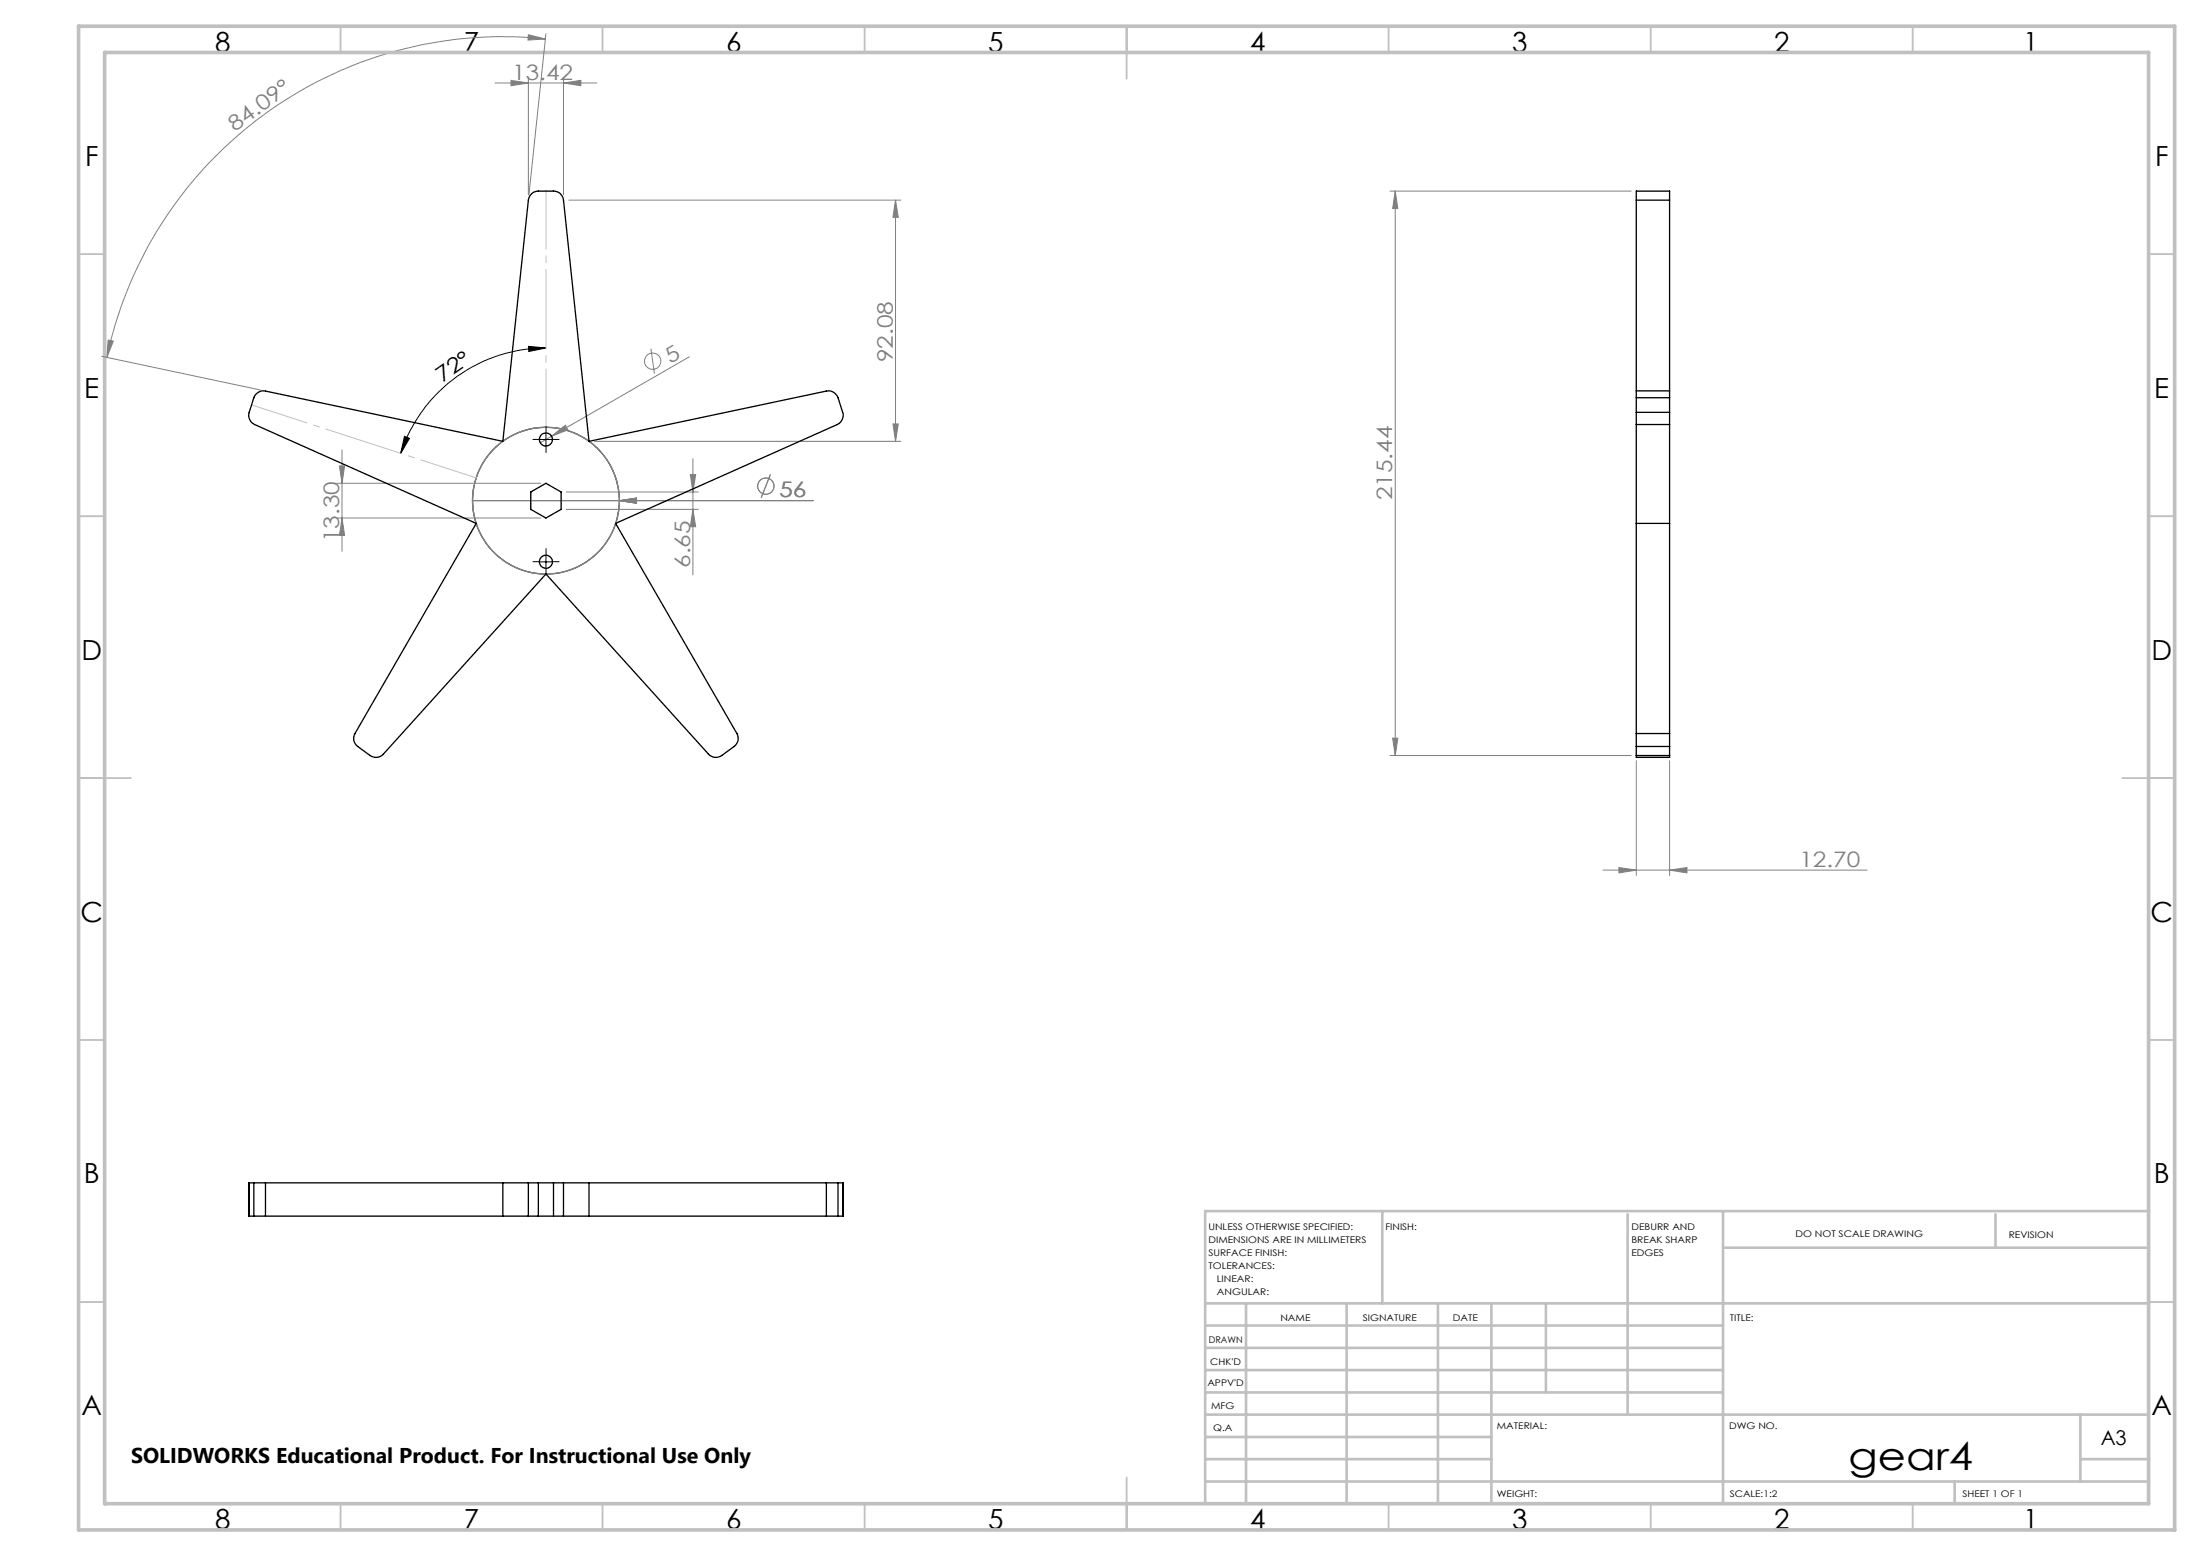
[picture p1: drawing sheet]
<svg xmlns="http://www.w3.org/2000/svg" width="420mm" height="297mm" viewBox="0 0 420 297" stroke-linecap="round" stroke-linejoin="round" font-family="sans-serif">
<g fill="none" stroke="#808080" stroke-width=".19">
<path d="M94.5 15.8h19.4M97.5 15.3l3.3 .5-3.3 .6zM100.8 14.8v22.4M100.8 6.6l3.3 .8-3.3 .3zM104.1 7.4a77.2 77.2 0 0 0-83.7 60.8M104.2 6.4l-3.3 30.8M107.5 15.8l3.3-.5v1.1zM107.5 14.8v22.4M108.5 38.2h63.4M170.9 38.2l.5 3.3h-1zM170.9 38.2v46M265.3 36.5h46"/>
<path d="M266.2 36.5l.5 3.3h-1zM266.2 36.5v107.7M19.4 68l30.3 6.4M20.6 64.9l1 .2-1.2 3.1zM124.2 66.6l.7 4.7M131.5 68.1l-26.2 15.2M64.3 92.2h38.9M64.3 98.9h38.9M64.8 88.9h1l-.5 3.3zM65.3 98.9l.5 3.3h-1zM65.3 85.9v19.3M90.2 95.6h65"/>
<path d="M105.3 83.3l2.6-2.1 .5 .9zM105.3 83.3l-2.2 1.2M108.1 97.2h25.1M108.1 93.9h25.1M113.4 84.2h58.5M118.2 95.6l3.3-.5v1zM131.7 90.6h1.1l-.6 3.3zM132.2 97.2l.6 3.3h-1.1zM132.2 87.6v22.1M147 90.6l-1.8 4.4M147 90.6l-1.7 4.4M170.4 80.9h1l-.5 3.3z"/>
<path d="M265.3 144.2h46M265.7 140.9h1l-.5 3.3zM312.2 145.2v21.9M318.6 145.2v21.9M305.9 166.1h50.4M308.9 165.6l3.3 .5-3.3 .5zM318.6 166.1l3.3-.5v1z"/>
<circle cx="124.6" cy="68.9" r="1.56"/>
<circle cx="146.1" cy="92.8" r="1.56"/>
</g>
<path d="M100.9 66.1l3.3 .3-3.3 .7zM104.2 66.4a29.1 29.1 0 0 0-27.8 20.2M77.2 83.3l.9 .4-1.7 2.9zM102.9 83.9h2.5M104.2 82.7v2.5M102.9 107.2h2.5M104.2 106v2.5" fill="none" stroke="#000" stroke-width=".19"/>
<circle cx="104.2" cy="95.6" r="14" fill="none" stroke="#808080" stroke-width=".25"/>
<path d="M104.2 36.5v45M48 77.3l42.9 13.9" fill="none" stroke="#c0c0c0" stroke-width=".19" stroke-dasharray="15.2 1.3 1.3 1.3" stroke-dashoffset="4.1"/>
<g fill="none" stroke="#c0c0c0" stroke-width=".35">
<path d="M65 5v5M115 5v5M165 5v5M215 5v10M265 5v5M315 5v5M365 5v5M15 48.5h5M410 48.5h5M15 98.5h5M410 98.5h5M15 148.5h10"/>
<path d="M405 148.5h10M15 198.5h5M410 198.5h5M15 248.5h5M410 248.5h5M65 287v5M115 287v5M165 287v5M215 282v10M265 287v5M315 287v5M365 287v5"/>
</g>
<g fill="none" stroke="#c0c0c0" stroke-width=".5">
<path d="M263.8 231.2v17.6M310.6 231.8v38.2M328.8 231.2v55.8M328.8 238.2h81.2M380.8 231.8v6.4M410 231.2h-180v55.8M230 248.8h180M230 257.3h98.8M230 253h98.8M237.8 248.8v38.2M257 248.8v38.2M274.4 248.8v38.2"/>
<path d="M284.6 248.8v38.2M295 248.8v17M230 265.8h98.8M230 261.5h98.8M230 278.5h54.6M230 274.3h54.6M230 270h180M397 278.5h13M397 270v12.8M230 282.8h180M373 282.8v4.2"/>
</g>
<path d="M15 5h400v287h-400zM20 10h390v277h-390z" fill="none" stroke="#c0c0c0" stroke-width=".7"/>
<path d="M102.9 83.9h-1.2M104.2 82.6v-1.2M104.2 85.1v1.3M105.4 83.9h1.3M102.9 107.2h-1.2M104.2 106v-1.3M104.2 108.5v1.2M105.4 107.2h1.3" fill="none" stroke="#000" stroke-width=".19" stroke-dasharray="15.2 1.3 1.3 1.3"/>
<path d="M100.9 66.1l3.3 .3-3.3 .7zM77.2 83.3l.9 .4-1.7 2.9z" fill="#000"/>
<g fill="#808080">
<path d="M105.3 83.3l2.6-2.1 .5 .9z"/>
<path d="M97.5 15.3l3.3 .5-3.3 .6zM107.5 15.8l3.3-.5v1.1zM308.9 165.6l3.3 .5-3.3 .5zM318.6 166.1l3.3-.5v1z"/>
<path d="M118.2 95.6l3.3 .5v-1zM118.2 95.6l3.3 .5v-1z"/>
<path d="M100.8 6.6l3.3 .8-3.3 .3zM20.6 64.9l1 .2-1.2 3.1z"/>
<path d="M132.2 97.2l.6 3.3h-1.1zM131.7 90.6h1.1l-.6 3.3z"/>
<path d="M170.9 38.2l.5 3.3h-1zM170.4 80.9h1l-.5 3.3zM64.8 88.9h1l-.5 3.3zM65.3 98.9l.5 3.3h-1zM266.2 36.5l.5 3.3h-1zM265.7 140.9h1l-.5 3.3z"/>
</g>
<g fill="none" stroke="#000" stroke-width=".25">
<path d="M312.2 38.2v-1.7h6.4v1.7M312.2 38.2v36.4M312.2 38.2h6.4M318.6 38.2v36.4M49 75.1l.3-.2a1.66 1.66 0 0 1 1.4-.3l45.3 9.6 4.8-46a1.94 1.94 0 0 1 1.9-1.7h2.9a1.87 1.87 0 0 1 1.9 1.7l4.9 46 45.3-9.6a1.94 1.94 0 0 1 2.2 1.3l.9 2.8a1.94 1.94 0 0 1-1 2.3l-42.3 18.9 23.1 40.1a1.88 1.88 0 0 1-.5 2.5l-2.4 1.7a1.89 1.89 0 0 1-2.5-.3l-31-34.3-31 34.3a1.89 1.89 0 0 1-2.6 .3l-2.3-1.7a1.88 1.88 0 0 1-.6-2.5l23.2-40.1-42.3-18.9a1.94 1.94 0 0 1-1-2.3l.8-2.8zM312.2 78.7v2.3M312.2 74.6v1.3M312.2 74.6h6.4M312.2 78.7h6.4M312.2 75.9h6.4M312.2 75.9v2.8M318.6 78.7v2.3"/>
<path d="M318.6 74.6v1.3M318.6 75.9v2.8M101.3 93.9l2.9-1.7 2.9 1.7v3.3l-2.9 1.7-2.9-1.7zM312.2 81h6.4M312.2 81v59M312.2 99.9h6.4M318.6 81v59M312.2 140v2.5M312.2 144.2v.4h6.4v-.4M312.2 142.5v1.7M312.2 142.5h6.4M312.2 140h6.4"/>
<path d="M312.2 144.2h6.4M318.6 140v2.5M318.6 142.5v1.7M47.6 225.8h-.2v6.3h.2M47.6 232.1h.8M47.6 225.8h.8M47.6 225.8v6.3M48.4 232.1h2.3M48.4 225.8h2.3M48.4 225.8v6.3M50.7 232.1h50.1M50.7 225.8h50.1"/>
<path d="M50.7 225.8v6.3M96 225.8v6.3M100.8 232.1h1.9M100.8 225.8h1.9M100.8 225.8v6.3M102.7 232.1h2.9M102.7 225.8v6.3M102.7 225.8h2.9M105.6 232.1h1.9M105.6 225.8h1.9M105.6 225.8v6.3M107.5 232.1h50.2"/>
<path d="M107.5 225.8h50.2M107.5 225.8v6.3M112.4 225.8v6.3M157.7 232.1h2.2M157.7 225.8h2.2M157.7 225.8v6.3M159.9 232.1h.9M159.9 225.8h.9M159.9 225.8v6.3M160.8 225.8h.1v6.3h-.1M160.8 225.8v6.3"/>
<circle cx="104.2" cy="83.9" r="1.25"/>
<circle cx="104.2" cy="107.2" r="1.24"/>
</g>
<text font-size="7.4" x="352.7" y="280.5">gear4</text>
<g font-size="5.3">
<text x="41" y="9.9">8</text>
<text x="88.5" y="9.9">7</text>
<text x="138.5" y="9.9">6</text>
<text x="188.5" y="9.9">5</text>
<text x="238.5" y="9.9">4</text>
<text x="288.5" y="9.9">3</text>
<text x="338.5" y="9.9">2</text>
<text x="386" y="9.9">1</text>
<text x="16.2" y="31.6">F</text>
<text x="411.2" y="31.6">F</text>
<text x="16.1" y="75.9">E</text>
<text x="411.1" y="75.9">E</text>
<text x="15.5" y="125.9">D</text>
<text x="410.5" y="125.9">D</text>
<text x="15.4" y="175.9">C</text>
<text x="410.4" y="175.9">C</text>
<text x="16" y="225.9">B</text>
<text x="411" y="225.9">B</text>
<text x="15.5" y="270.1">A</text>
<text x="410.5" y="270.1">A</text>
<text x="41" y="291.9">8</text>
<text x="88.5" y="291.9">7</text>
<text x="138.5" y="291.9">6</text>
<text x="188.5" y="291.9">5</text>
<text x="238.5" y="291.9">4</text>
<text x="288.5" y="291.9">3</text>
<text x="338.5" y="291.9">2</text>
<text x="386" y="291.9">1</text>
</g>
<g font-size="4.1" fill="#808080">
<text x="97.7" y="15.3">13.42</text>
<text x="44.8" y="25.2" transform="rotate(-36 44.8 25.2)">84.09°</text>
<text x="127.9" y="69.5" transform="rotate(-30 127.9 69.5)">5</text>
<text x="170.3" y="69.2" transform="rotate(-90 170.3 69.2)">92.08</text>
<text x="148.7" y="94.9">56</text>
<text x="265.7" y="95.5" transform="rotate(-90 265.7 95.5)">215.44</text>
<text x="64.7" y="103.5" transform="rotate(-90 64.7 103.5)">13.30</text>
<text x="131.7" y="108.4" transform="rotate(-90 131.7 108.4)">6.65</text>
<text x="343.4" y="165.5">12.70</text>
</g>
<g font-size="4.1">
<text x="84.3" y="73.1" transform="rotate(-35 84.3 73.1)">72°</text>
<text x="25" y="279.3">SOLIDWORKS Educational Product. For Instructional Use Only</text>
</g>
<text font-size="3.9" x="400.9" y="275.8">A3</text>
<g font-size="1.7">
<text x="230.6" y="234.8">UNLESS OTHERWISE SPECIFIED:</text>
<text x="230.6" y="237.3">DIMENSIONS ARE IN MILLIMETERS</text>
<text x="230.6" y="239.8">SURFACE FINISH:</text>
<text x="264.4" y="234.8">FINISH:</text>
<text x="311.3" y="234.7">DEBURR AND</text>
<text x="311.3" y="237.2">BREAK SHARP</text>
<text x="311.3" y="239.7">EDGES</text>
<text x="342.6" y="236.2">DO NOT SCALE DRAWING</text>
<text x="383.3" y="236.4">REVISION</text>
<text x="230.6" y="242.3">TOLERANCES:</text>
<text x="232.2" y="244.8">LINEAR:</text>
<text x="232.2" y="247.3">ANGULAR:</text>
<text x="230.6" y="256.3">DRAWN</text>
<text x="244.3" y="252.2">NAME</text>
<text x="260" y="252.1">SIGNATURE</text>
<text x="277.2" y="252.1">DATE</text>
<text x="330.1" y="252.1">TITLE:</text>
<text x="230.9" y="260.5">CHK'D</text>
<text x="230.4" y="264.6">APPV'D</text>
<text x="231.1" y="269">MFG</text>
<text x="231.5" y="273.2">Q.A</text>
<text x="285.6" y="272.7">MATERIAL:</text>
<text x="330" y="272.7">DWG NO.</text>
<text x="285.6" y="285.7">WEIGHT:</text>
<text x="330.1" y="285.8">SCALE:1:2</text>
<text x="374.5" y="285.8">SHEET 1 OF 1</text>
</g>
</svg>
